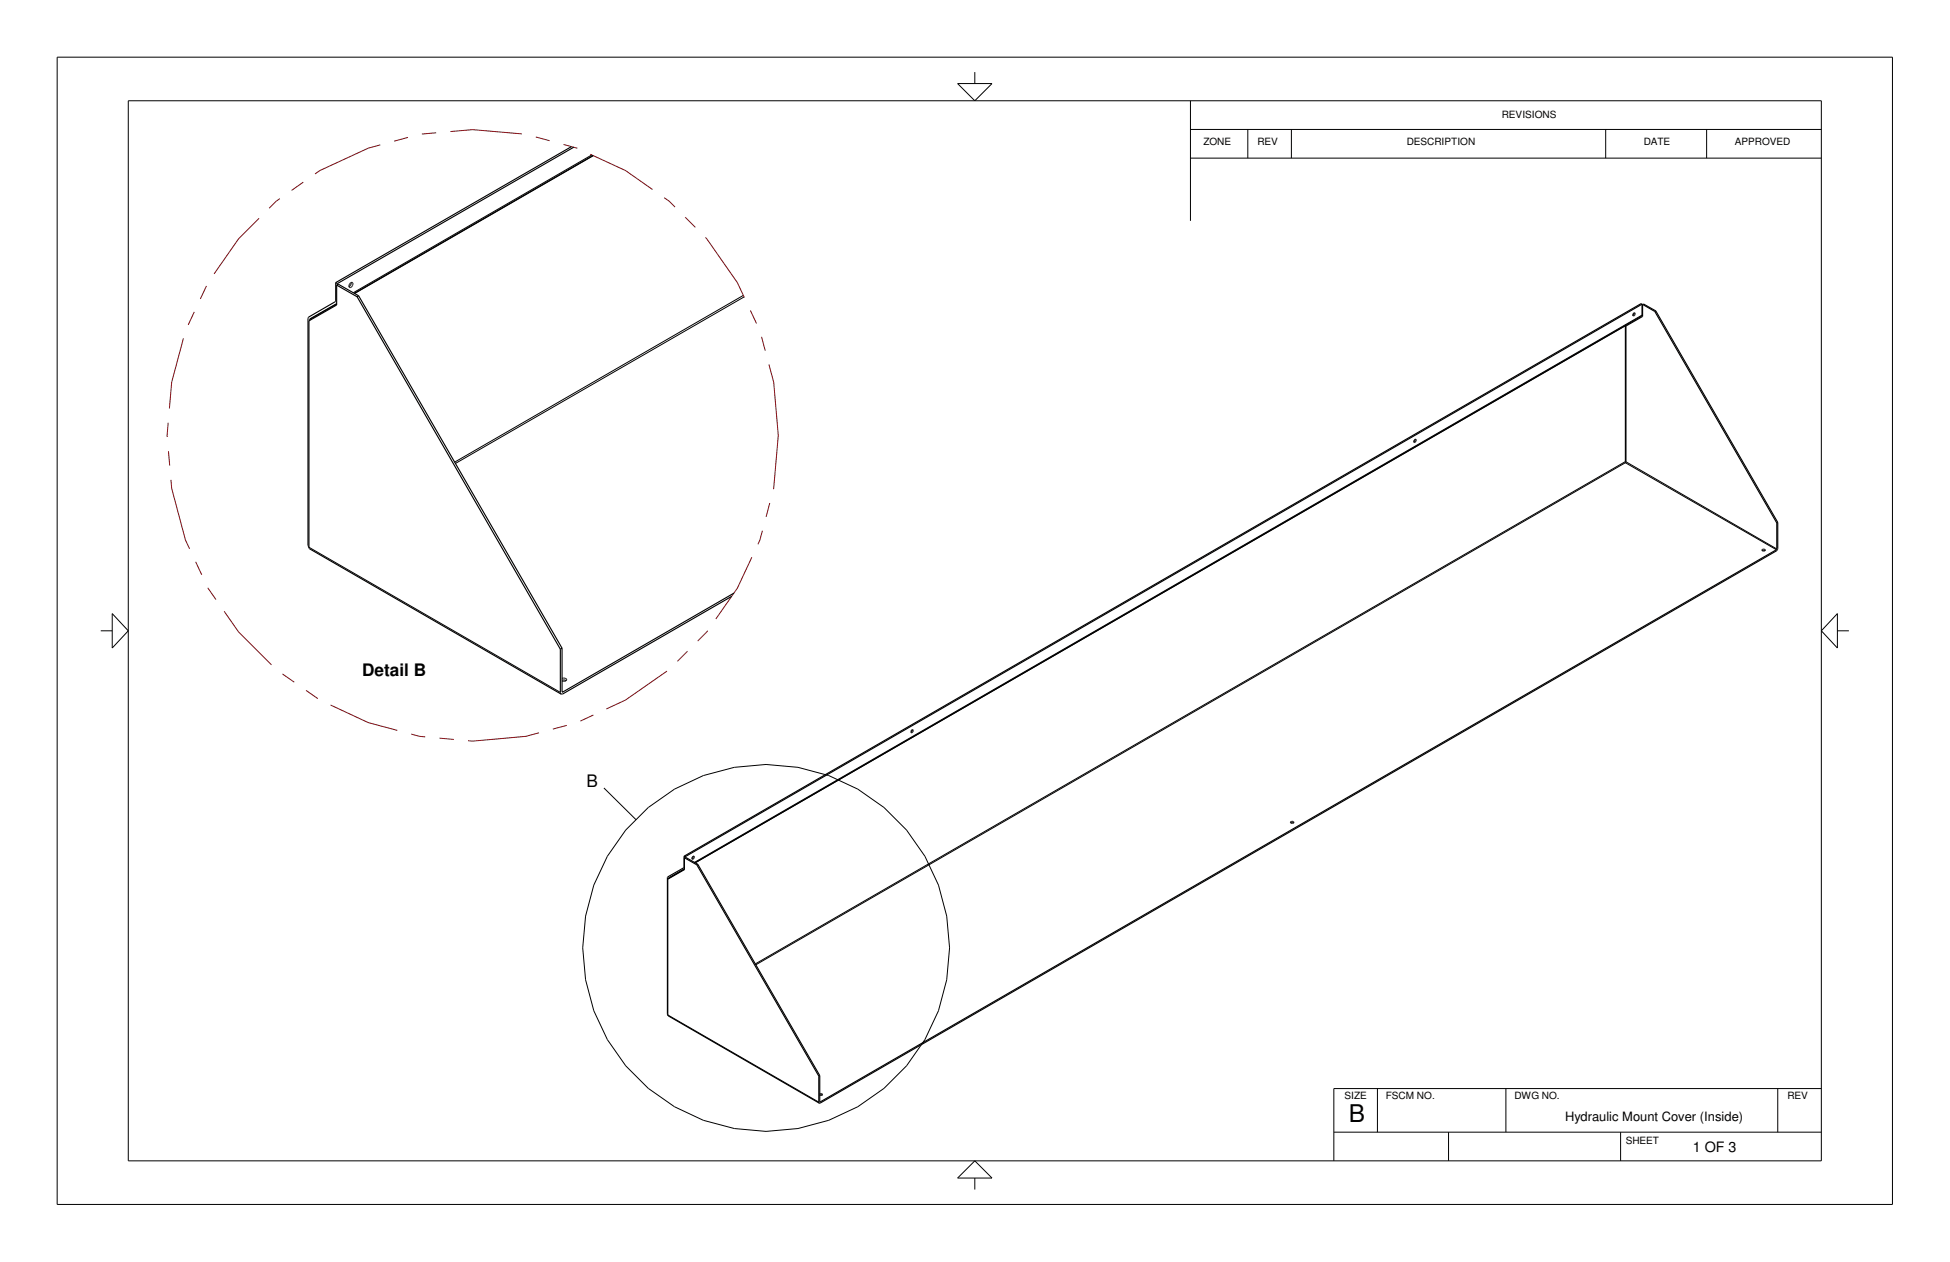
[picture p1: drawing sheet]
<svg xmlns="http://www.w3.org/2000/svg" width="432mm" height="279mm" viewBox="0 0 432 279" stroke-linecap="round" stroke-linejoin="round" font-family="sans-serif">
<g fill="none" stroke="#000" stroke-width=".25">
<path d="M126.5 32.5l-52.2 30.1M127 32.6l-52.3 30.2M131.3 34.4l-52.9 30.5M68.3 70.2l-.1 50.5 .2 .5M68.3 70.3h-.1M68.6 70.7v.3M68.6 70.6v.1M74.3 62.6v4.2l-6 3.4M74.3 62.6l.4 .2M74.5 63.1l.4-.2 4.5 2.6M74.5 63.1v4.4l-6.1 3.5 .1 50.4 55.7 32.3M74.5 63.1l4.6 2.6"/>
<path d="M74.5 67.2l-5.9 3.4M74.7 62.8v.2M77.3 63.5h.1M77.3 63.4v.1M77.3 63.2h.1M77.4 63.3h.1M77.6 63.2l-.3 .2M77.6 63.2h.1M77.6 62.6l.4-.1 .1 .2v.5a.53 .53 0 0 1-.8 .4v-.6zM77.7 63.6h.1M77.8 62.5l-.2 .7M79.1 65.7l45 78"/>
<path d="M79.4 65.5l-.3 .2M79.4 65.5l45.1 78M359.9 72.1v30.3M359.9 72.1h.1M361.6 69.5v.1M361.6 69.8h.1M361.6 69.9h.1M361.7 69.3h.3l.1 .3-.2 .3h-.3zM361.8 69.9h.1M361.9 69.3l-.1 .3-.2 .1M361.9 69.8h.1M362 69.6v.1"/>
<path d="M363.5 70l-209.6 121M363.5 70h.1M363.6 67.4l-.2-.2-211.9 122.4M363.6 67.4l-211.9 122.3M363.6 67.4v2.6M363.7 67.4l2.7 1.6M363.7 67.4v2.7l-3.7 2.1v30.1M363.7 67.4l.2-.1 2.7 1.5M366.4 69l27 46.8M366.6 68.8l-.2 .2M366.6 68.8l27.1 46.9M313.1 97.5h.1"/>
<path d="M313.2 97.4l-.1 .5 .4-.1M313.3 97.3l.3 .1-.1 .4M313.3 97.3v.3l-.2 .2M313.3 97.3l-.1 .1M313.4 97.3v.1M313.4 97.5h-.1M313.5 97.2v.1M313.5 97.7h.1M359.9 102.4h.1M359.9 102.2h.1M360 102.3v.1M393.4 115.8v5.9"/>
<path d="M393.7 115.7l-.1 6M393.7 115.7l-.3 .1M68.2 120.9h.1M162 132l-37.4 21.6M162.5 131.3l-37.9 21.9h-.1v-9.7M390.1 121.8l.1 .1M390.2 121.7l.5-.1 .2 .3h-.7zM390.2 121.7l-.1 .1M390.2 121.9h.1M390.8 121.9l-.1 .1-.5-.1M390.9 121.7v.1M393.4 121.7l-211.8 122.3-.1-5.9"/>
<path d="M393.4 121.7h.1M393.4 121.9h.1M393.6 121.8l-212 122.4h-.3v-5.9M393.6 121.7v.1M124.1 143.7v9.7l.1 .3M124.2 153.5v.1M124.2 153.6h.1M124.5 150.2h.8l.2 .2-.2 .3M124.5 143.5l-.4 .2M124.5 150.6l.6-.1 .2 .2M124.5 153.2h.1M124.6 153.6h.1"/>
<path d="M124.6 153.6l-.4 .1M124.7 150.1v.1M125 150.1v.1M125.3 150.7h.1M125.3 150.7l-.2 .1h-.6M125.4 150.3h.1M201.8 162.2h.1M201.8 161.8l-.1 .4 .4-.2M201.9 161.6v.1M201.9 161.6l-.1 .2M201.9 161.6h.1M202 162.2h.1"/>
<path d="M202 161.8l-.1 .1M202 161.5l-.3 .6M202 161.5l.2 .1-.1 .4M202 161.5v.1M202.1 162.1h.1M202.2 161.9v.1M147.8 194.2h.1M147.8 194.2l.1 30.5M151.5 189.6v2.5l-3.7 2.1M151.5 189.6l.2 .1M151.6 189.9v2.6l-3.7 2.1 .1 30.3M151.6 192.4l-3.6 2v.2"/>
<path d="M151.6 189.9l2.7 1.6M151.6 189.9l.2-.1 2.7 1.5M151.7 189.7v.1M153.3 189.7l.4-.1v.3l-.3 .3-.2-.1M153.3 189.7l-.1 .4M153.3 189.7h.1M153.4 189.9h.1M153.5 189.6v.3l-.3 .2M153.6 189.5l-.1 .1M153.6 189.5v.1M153.7 189.7h.1M153.8 189.8h-.1"/>
<path d="M154.3 191.5l27 46.8M154.5 191.3l-.2 .2M154.5 191.3l27 46.8M285.8 182l.1 .2M285.8 182l.5-.1 .2 .3M285.8 181.9h.1M285.9 182.2h.6M286.5 182.2h.1M147.8 224.6h.1M148 224.9h.1M148 224.9l33.4 19.3M181.5 238.1l-.2 .2"/>
<path d="M181.4 244.2v.1M181.5 244.2v.1M181.5 242.1l.6 .1v.2h-.6M182 242.4l-.5 .1"/>
</g>
<g fill="none" stroke="#000" stroke-width=".22">
<path d="M12.7 12.7h406.4v254h-406.4zM212 18.5h7.7l-3.8 3.8zM215.9 16v2.5M28.4 22.3h374.9v234.7h-374.9zM131.1 34.3l-52.9 30.5M131.4 34.5l-52.9 30.5M263.6 28.7h139.7M263.6 35h139.7M263.6 22.3v26.6M276.3 28.7v6.3M286 28.7v6.3M355.6 28.7v6.3"/>
<path d="M377.9 28.7v6.3M74.5 67.3l-5.9 3.4M164.6 65.4l-63.9 36.9M164.8 65.7l-64 36.9M359.9 72.1l-205.9 118.9M363.6 69.8l-209.8 121.1M359.9 102.2l-192.6 111.2M360 102.2l33.4 19.3M22.3 139.7h2.5M24.8 135.8l3.6 3.9-3.6 3.8zM68.4 121.2l55.7 32.1M393.4 121.7l-33.5-19.3-192.6 111.2"/>
<path d="M406.9 135.8v7.7l-3.6-3.8zM406.9 139.7h2.5M124.5 153.1l.1 .1M133.7 174.5l7.1 7M151.6 192.4l-3.6 2.1M147.9 224.7l33.4 19.3M181.5 243.9l.1 .1M215.9 257l3.8 3.8h-7.7zM295.4 250.7h107.9M305 241v9.7M320.8 250.7v6.3M333.5 241v9.7"/>
<path d="M358.9 250.7v6.3M393.7 241v9.7M403.3 241h-107.9v16M215.9 260.8v2.6"/>
<circle cx="169.6" cy="209.9" r="40.6"/>
</g>
<path d="M172.3 96.4l-1-11.8-3-11.4-5-10.6-6.8-9.7-8.3-8.4-9.7-6.7-10.7-5-11.4-3.1-11.8-1-11.7 1-11.4 3.1-10.7 5-9.6 6.7-8.4 8.4-6.7 9.7-5 10.6-3.1 11.4-1 11.8 1 11.7 3.1 11.4 5 10.7 6.7 9.7 8.4 8.4 9.6 6.7 10.7 5 11.4 3 11.7 1.1 11.8-1.1 11.4-3 10.7-5 9.7-6.7 8.3-8.4 6.8-9.7 5-10.7 3-11.4 1-11.7" fill="none" stroke="#830810" stroke-width=".22" stroke-dasharray="15.9 3.2 3.2 3.2 3.2 3.2" stroke-linecap="butt"/>
<text font-size="5.4" x="298.7" y="248.5">B</text>
<g font-size="3.8">
<text x="80.2" y="149.6">Detail B</text>
<text x="129.9" y="174.3">B</text>
</g>
<text font-size="3.2" x="374.8" y="255">1 OF 3</text>
<text font-size="2.8" x="346.6" y="248.1">Hydraulic Mount Cover (Inside)</text>
<g font-size="2.2">
<text x="332.6" y="26">REVISIONS</text>
<text x="266.5" y="32.2">ZONE</text>
<text x="278.5" y="32.2">REV</text>
<text x="311.5" y="32.2">DESCRIPTION</text>
<text x="364" y="32.2">DATE</text>
<text x="384.2" y="32.2">APPROVED</text>
<text x="297.7" y="243.4">SIZE</text>
<text x="306.9" y="243.4">FSCM NO.</text>
<text x="335.4" y="243.4">DWG NO.</text>
<text x="395.8" y="243.4">REV</text>
<text x="360" y="253.2">SHEET</text>
</g>
</svg>
